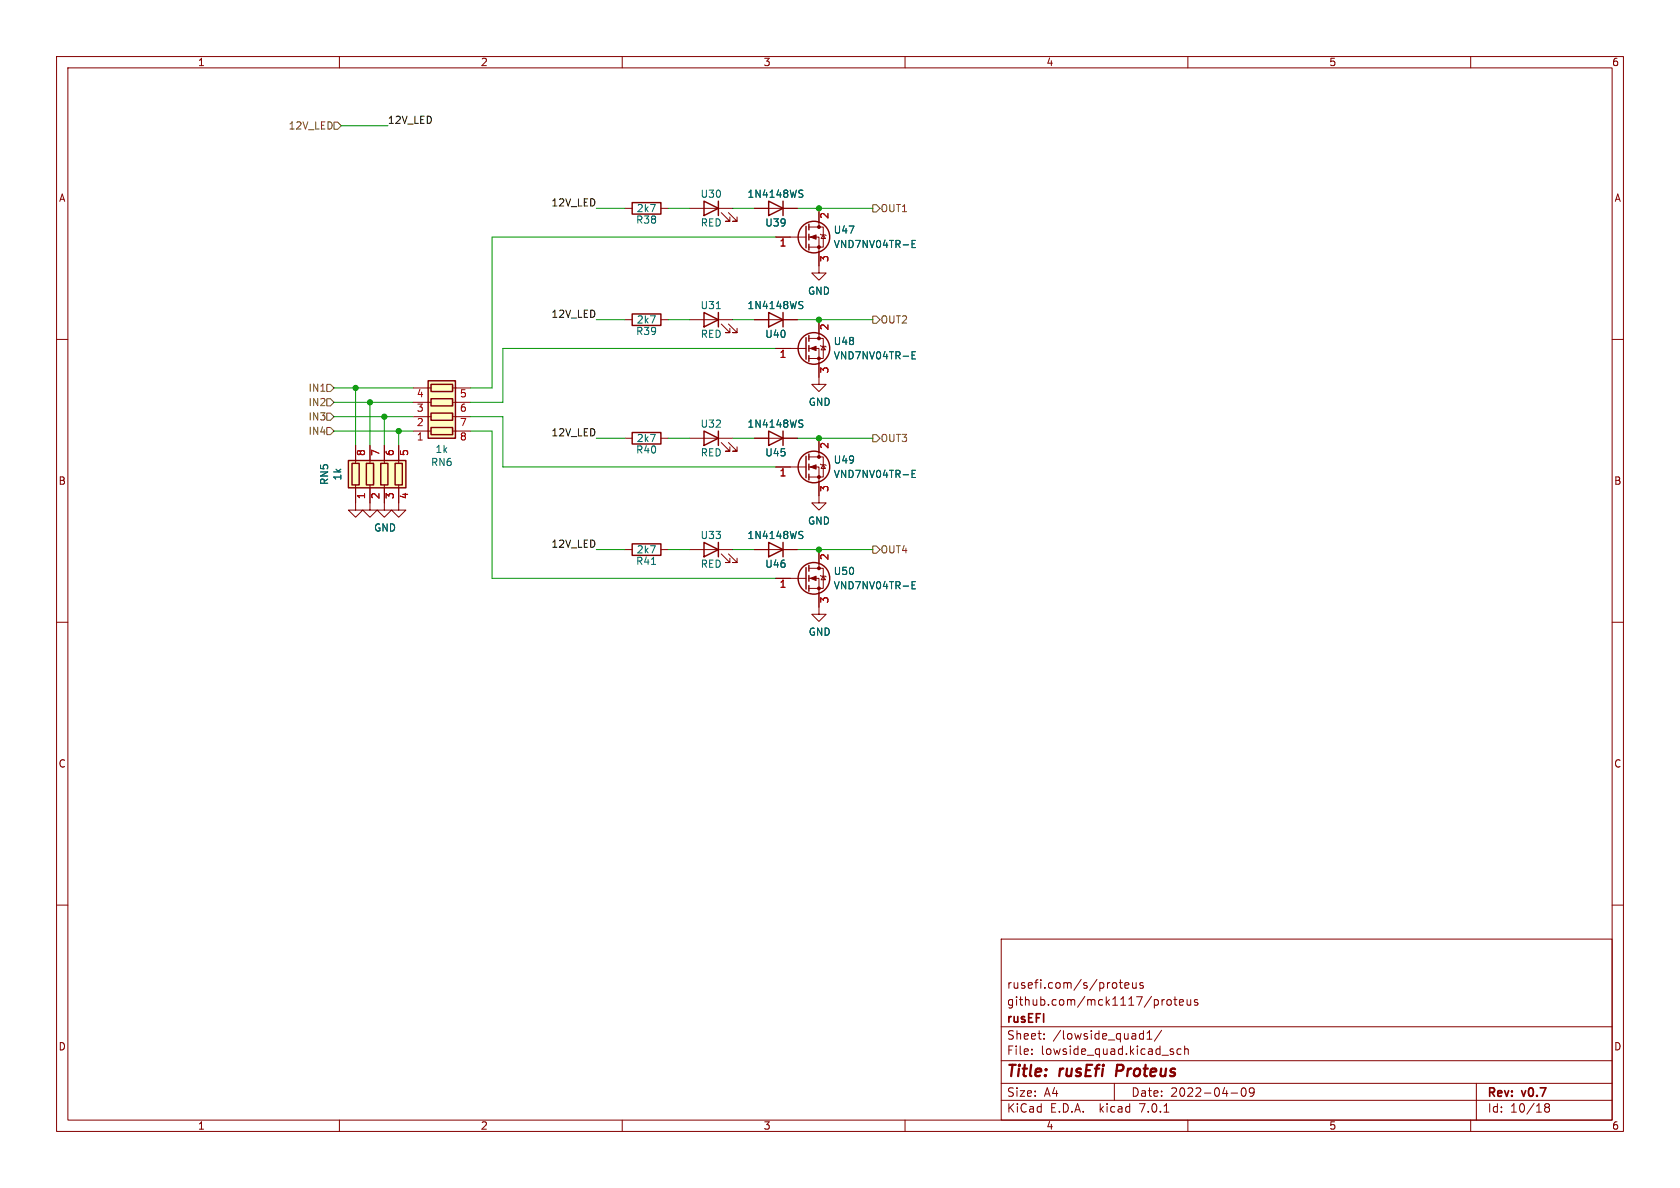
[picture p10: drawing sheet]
<svg xmlns="http://www.w3.org/2000/svg" width="297mm" height="210mm" viewBox="0 0 297 210" stroke-linecap="round" stroke-linejoin="round" font-family="sans-serif">
<g fill="none" stroke="#840000" stroke-width=".18">
<path d="M10 10h277v190h-277zM12 12h273v186h-273zM60 10v2M110 10v2M160 10v2M210 10v2M260 10v2M110.5 36.8h1.3M116.8 36.8h1.3M121.9 36.8h7.6M127.5 37.6l1.5 1.5h-.7h.7v-.7M128.8 37.6l1.5 1.5h-.8h.8v-.7"/>
<path d="M133.3 36.8h7.7M144.8 36.8v3.3M10 60h2M110.5 56.5h1.3M116.8 56.5h1.3M121.9 56.5h7.6M127.5 57.3l1.5 1.5h-.7h.7v-.8M128.8 57.3l1.5 1.5h-.8h.8v-.8M133.3 56.5h7.7M137.2 41.9h5.3M143 59.8h2.5v3.6h-2.5M143 41.9h1.8v6.4h1.2l-1.2 1.2-1.3-1.2h1.3"/>
<path d="M143 40.1h2.5v3.6h-2.5M144.8 56.5v3.3M145 41.4l.2 .1h.7l.1 .2M145.5 41.5l.4 .7h-.7zM285 60h2M62.9 78.7v3.2M65.4 78.7v3.2M67.9 78.7v3.2M70.5 78.7v3.2M73 76.2h3.2M73 73.7h3.2M73 71.1h3.2"/>
<path d="M73 68.6h3.2M80 76.2h3.2M80 73.7h3.2M80 71.1h3.2M80 68.6h3.2M110.5 77.5h1.3M116.8 77.5h1.3M121.9 77.5h7.6M127.5 78.2l1.5 1.6h-.7h.7v-.8M128.8 78.2l1.5 1.6h-.8h.8v-.8M133.3 77.5h7.7M137.2 61.6h5.3"/>
<path d="M143 61.6h1.8v6.3h1.2l-1.2 1.3-1.3-1.3h1.3M144.8 77.5v3.3M145 61.1l.2 .1h.7l.1 .1M145.5 61.2l.4 .6h-.7zM62.9 85.7v4.5h1.2l-1.2 1.2-1.3-1.2h1.3M65.4 85.7v4.5h1.3l-1.3 1.2-1.3-1.2h1.3M67.9 85.7v4.5h1.3l-1.3 1.2-1.2-1.2h1.2M70.5 85.7v4.5h1.3l-1.3 1.2-1.3-1.2h1.3M110.5 97.2h1.3M116.8 97.2h1.3M121.9 97.2h7.6M127.5 97.9l1.5 1.5h-.7h.7v-.7"/>
<path d="M128.8 97.9l1.5 1.5h-.8h.8v-.7M133.3 97.2h7.7M137.2 82.6h5.3M143 82.6h1.8v6.3h1.2l-1.2 1.3-1.3-1.3h1.3M143 80.8h2.5v3.5h-2.5M144.8 97.2v3.3M145 82l.2 .2h.7l.1 .1M145.5 82.2l.4 .6h-.7zM10 110h2M137.2 102.2h5.3M143 102.2h1.8v6.4h1.2l-1.2 1.3-1.3-1.3h1.3M143 100.5h2.5v3.5h-2.5"/>
<path d="M145 101.7l.2 .2h.7l.1 .1M145.5 101.9l.4 .6h-.7zM285 110h2M10 160h2M285 160h2M177 166h108v32h-108zM197.9 173.7h.5M198.1 173.2v1.3l.3 .2M198.9 174.2l.7-.1-.1-.3-.4-.1-.2 .2v.7h.6M200.2 173.7l.1 .9 .3 .1 .3-.1M200.9 173.7v1M202.1 173.8l-.4-.1-.2 .2 .1 .2 .5 .2v.3h-.6"/>
<path d="M205.9 176.7l-.3 .1-.2 .2M206.4 176.8l.2-.1 .4 .1 .1 .6-.2 .2-.3 .1-.2-.1zM207.5 176.7h.6M207.7 176.2v1.3l.4 .2M208.5 177.2l.7-.1-.1-.3-.4-.1-.2 .2 .1 .7h.5M209.9 176.7v.9l.4 .1 .2-.1M210.5 176.7v1M211.7 176.8l-.3-.1-.3 .2 .1 .2 .5 .2v.3h-.6M60 198v2M110 198v2M160 198v2M177 194.5h108"/>
<path d="M177 191.5h108M177 187.5h108M177 181.5h108M182.4 186.3v.1M182.4 185.5v.1M184.6 183.6v.1M184.6 182.8v.1M197 191.5v3M202 182.7l.1 .1M202.1 182.2v1.5M202.1 183.6l-.1 .1M202.8 183.7h.8"/>
<path d="M202.8 182.6l.4-.4v1.5M205.4 182.1l-1.3 2M205.8 196.6h.8M207.1 185.9l.3 .1 .1 .2-.2 .2h-.3M207.1 185.4l.3 .1M208.8 185.5l-.4-.1-.3 .3v.4l.1 .2h.6M209.4 185.5l.2-.1 .4 .1 .1 .9M209.4 184.9v1.5M210 198v2M217.6 193.2h1.2M219.6 192.4l.2-.1a.81 .81 0 0 1 .6 .6 .81 .81 0 0 1-.3 .8l-.2 .1a.81 .81 0 0 1-.6-.6 .81 .81 0 0 1 .3-.8zM221.7 192.9l-.3 .3h-.4l-.1-.3 .1-.5 .4-.1 .2 .1a.99 .99 0 0 1-.3 1.4h-.3"/>
<path d="M260 198v2M261 191.5v6.5M273.4 195.7l-.3 .3v.5l.3 .1 .4-.1 .1-.2v-.4l-.3-.2M273.4 195.7l-.3-.2 .3-.4 .4 .1 .1 .2-.3 .3M273.4 195.7h.2"/>
</g>
<g fill="none" stroke="#840000" stroke-width=".25">
<path d="M111.8 35.8h5v2h-5zM124.5 35.6l2.5 1.2-2.5 1.3zM127 35.6v2.5M135.9 35.6l2.5 1.2-2.5 1.3zM138.4 35.6v2.5M143 39.6v1M111.8 55.5h5v2h-5zM124.5 55.2l2.5 1.3-2.5 1.3zM127 55.2v2.6M135.9 55.2l2.5 1.3-2.5 1.3zM138.4 55.2v2.6M142.5 40v3.8"/>
<path d="M142.5 59.7v3.8M143 41.4v1M143 43.2v1M143 59.3v1M75.7 67.3h4.8v10.2h-4.8zM76.2 75.6h3.8v1.2h-3.8zM76.2 73h3.8v1.3h-3.8zM76.2 70.5h3.8v1.3h-3.8zM76.2 67.9h3.8v1.3h-3.8zM111.8 76.5h5v2h-5zM124.5 76.2l2.5 1.3-2.5 1.2zM127 76.2v2.5"/>
<path d="M135.9 76.2l2.5 1.3-2.5 1.2zM138.4 76.2v2.5M143 61.1v1M143 62.9v1M61.6 81.4h10.2v4.8h-10.2zM62.2 81.9h1.3v3.8h-1.3zM64.8 81.9h1.2v3.8h-1.2zM67.3 81.9h1.3v3.8h-1.3zM69.8 81.9h1.3v3.8h-1.3zM111.8 96.1h5v2.1h-5zM124.5 95.9l2.5 1.3-2.5 1.2zM127 95.9v2.5"/>
<path d="M135.9 95.9l2.5 1.3-2.5 1.2zM138.4 95.9v2.5M142.5 80.6v3.9M143 80.3v1M143 82v1.1M143 83.8v1M143 99.9v1.1M142.5 100.3v3.8M143 101.7v1M143 103.5v1"/>
<circle cx="143.9" cy="41.9" r="2.79"/>
<circle cx="143.9" cy="61.6" r="2.79"/>
<circle cx="143.9" cy="82.5" r="2.79"/>
<circle cx="143.9" cy="102.2" r="2.79"/>
</g>
<g fill="none" stroke="#006464" stroke-width=".18">
<path d="M141.5 34.2l.3 .1 .1 .3-.2 .3h-.3M141.5 33.6l.4 .1M126.6 54.6h.8M141.5 53.9l.3 .1 .1 .3-.2 .3h-.3M141.5 53.3l.4 .1M161.2 43.1h.5M161.8 42.5h-.6v1.3h.6M141.5 74.9l.3 .1 .1 .3-.2 .2h-.3M141.5 74.2l.4 .1M161.2 62.8h.5M161.8 62.2h-.6v1.3h.6M141.5 94.5l.3 .2 .1 .3-.2 .2h-.3"/>
<path d="M141.5 93.9l.4 .1M161.2 83.7h.5M161.8 83.1h-.6v1.3h.6M161.2 103.4h.5M161.8 102.8h-.6v1.3h.6"/>
</g>
<g fill="#ffffc2" stroke="#ffffc2" stroke-width=".18">
<path d="M75.7 67.3h4.8v10.2h-4.8z"/>
<path d="M61.6 81.4h10.2v4.8h-10.2z"/>
</g>
<g fill="#840000" stroke="#840000" stroke-width=".18">
<path d="M143.3 82.6l1-.4v.7z"/>
<path d="M143.3 61.6l1-.4v.8z"/>
<path d="M143.3 102.2l1-.3v.7z"/>
<path d="M143.3 41.9l1-.4v.8z"/>
<circle cx="144.8" cy="84.3" r=".25"/>
<circle cx="144.8" cy="80.8" r=".25"/>
<circle cx="144.8" cy="63.4" r=".25"/>
<circle cx="144.8" cy="59.8" r=".25"/>
<circle cx="144.8" cy="104" r=".25"/>
<circle cx="144.8" cy="100.5" r=".25"/>
<circle cx="144.8" cy="43.7" r=".25"/>
<circle cx="144.8" cy="40.1" r=".25"/>
</g>
<path d="M59.1 21.6h.6l.6 .6-.6 .7h-.6zM154.3 36.2h.6l.7 .6-.7 .7h-.6zM154.3 55.9h.6l.7 .6-.7 .7h-.6zM56.7 69.2h.7M57.8 70.5h.6l.7 .6-.7 .7h-.6zM57.8 75.6h.6l.7 .6-.7 .6h-.6zM57.8 73h.6l.7 .7-.7 .6h-.6zM57.8 67.9h.6l.7 .7-.7 .6h-.6zM154.3 76.8h.6l.7 .7-.7 .6h-.6zM154.3 96.5h.6l.7 .7-.7 .6h-.6z" fill="none" stroke="#725600" stroke-width=".18"/>
<g fill="none" stroke="#009600" stroke-width=".18">
<path d="M60.3 22.2h8.3M105.4 36.8h5.1M118.1 36.8h3.8M129.5 36.8h3.8M141 36.8h13.3M105.4 56.5h5.1M118.1 56.5h3.8M129.5 56.5h3.8M137.2 41.9h-50.2v26.7h-3.8M141 56.5h13.3M59.1 71.1h13.9M59.1 68.6h13.9"/>
<path d="M59.1 76.2h13.9M59.1 73.7h13.9M62.9 68.6v10.1M65.4 71.1v7.6M67.9 73.7v5M70.5 76.2v2.5M83.2 76.2h3.8v26h50.2M83.2 73.7h5.7v8.9h48.3M105.4 77.5h5.1M118.1 77.5h3.8M129.5 77.5h3.8M137.2 61.6h-48.3v9.5h-5.7"/>
<path d="M141 77.5h13.3M105.4 97.2h5.1M118.1 97.2h3.8M129.5 97.2h3.8M141 97.2h13.3"/>
</g>
<g fill="#009600" stroke="#009600" stroke-width=".18">
<circle cx="67.9" cy="73.7" r=".46"/>
<circle cx="70.5" cy="76.2" r=".46"/>
<circle cx="62.9" cy="68.6" r=".46"/>
<circle cx="65.4" cy="71.1" r=".46"/>
<circle cx="144.8" cy="77.5" r=".46"/>
<circle cx="144.8" cy="97.2" r=".46"/>
<circle cx="144.8" cy="36.8" r=".46"/>
<circle cx="144.8" cy="56.5" r=".46"/>
</g>
<g font-size="2.8" fill="#840000">
<text x="178" y="190.8">Title:</text>
<text x="187.4" y="190.8">rusEfi</text>
<text x="198" y="190.8">Proteus</text>
</g>
<g font-size="2.1" fill="#840000">
<text x="178" y="177.9">github.com/mck1117/proteus</text>
<text x="178" y="174.9">rusefi.com/s/proteus</text>
<text x="178" y="183.9">Sheet:</text>
<text x="178" y="181.1">rusEFI</text>
<text x="186.2" y="183.9">/lowside_quad1/</text>
<text x="178" y="186.6">File:</text>
<text x="184" y="186.6">lowside_quad.kicad_sch</text>
<text x="178" y="196.8">KiCad</text>
<text x="178" y="194">Size:</text>
<text x="184.6" y="194">A4</text>
<text x="185.7" y="196.8">E.D.A.</text>
<text x="194.4" y="196.8">kicad</text>
<text x="200" y="194">Date:</text>
<text x="201.5" y="196.8">7.0.1</text>
<text x="206.9" y="194">2022-04-09</text>
<text x="263" y="194.2">Rev:</text>
<text x="263" y="196.8">Id:</text>
<text x="267" y="196.8">10/18</text>
<text x="269.2" y="194.2">v0.7</text>
</g>
<g font-size="1.8" fill="#840000">
<text x="35" y="11.8">1</text>
<text x="85" y="11.8">2</text>
<text x="135" y="11.8">3</text>
<text x="185" y="11.8">4</text>
<text x="235" y="11.8">5</text>
<text x="285" y="11.8">6</text>
<text x="10.4" y="35.8">A</text>
<text x="285.4" y="35.8">A</text>
<text x="10.3" y="85.8">B</text>
<text x="285.3" y="85.8">B</text>
<text x="10.3" y="135.8">C</text>
<text x="285.3" y="135.8">C</text>
<text x="10.3" y="185.8">D</text>
<text x="285.3" y="185.8">D</text>
<text x="35" y="199.8">1</text>
<text x="85" y="199.8">2</text>
<text x="135" y="199.8">3</text>
<text x="185" y="199.8">4</text>
<text x="235" y="199.8">5</text>
<text x="285" y="199.8">6</text>
</g>
<g font-size="1.8" fill="#725600">
<text x="50.9" y="23.1">12V_LED</text>
<text x="155.7" y="37.7">OUT1</text>
<text x="155.7" y="57.3">OUT2</text>
<text x="54.4" y="71.9">IN2</text>
<text x="54.4" y="69.4">IN1</text>
<text x="54.4" y="77">IN4</text>
<text x="54.4" y="74.5">IN3</text>
<text x="155.7" y="78.3">OUT3</text>
<text x="155.7" y="98">OUT4</text>
</g>
<g font-size="1.8" fill="#0f0f0f">
<text x="68.6" y="22">12V_LED</text>
<text x="97.4" y="36.6">12V_LED</text>
<text x="97.4" y="56.3">12V_LED</text>
<text x="97.4" y="77.2">12V_LED</text>
<text x="97.4" y="96.9">12V_LED</text>
</g>
<g font-size="1.8" fill="#006464">
<text x="123.8" y="35.1">U30</text>
<text x="132.1" y="35.1">1N4148WS</text>
<text x="112.4" y="39.7">R38</text>
<text x="112.5" y="37.7">2k7</text>
<text x="123.8" y="40.2">RED</text>
<text x="135.2" y="40.2">U39</text>
<text x="147.3" y="41.5">U47</text>
<text x="147.3" y="44">VND7NV04TR-E</text>
<text x="142.8" y="52.3">GND</text>
<text x="112.4" y="59.4">R39</text>
<text x="112.5" y="57.3">2k7</text>
<text x="123.8" y="54.8">U31</text>
<text x="123.8" y="59.9">RED</text>
<text x="132.1" y="54.8">1N4148WS</text>
<text x="135.2" y="59.9">U40</text>
<text x="147.3" y="61.2">U48</text>
<text x="147.3" y="63.7">VND7NV04TR-E</text>
<text x="142.9" y="71.9">GND</text>
<text x="123.8" y="75.8">U32</text>
<text x="132.1" y="75.8">1N4148WS</text>
<text x="76.1" y="82.5">RN6</text>
<text x="76.9" y="80.2">1k</text>
<text x="112.4" y="80.3">R40</text>
<text x="112.5" y="78.3">2k7</text>
<text x="123.8" y="80.8">RED</text>
<text x="135.2" y="80.8">U45</text>
<text x="147.3" y="82.1">U49</text>
<text x="58.2" y="85.8" transform="rotate(-90 58.2 85.8)">RN5</text>
<text x="60.5" y="85" transform="rotate(-90 60.5 85)">1k</text>
<text x="147.3" y="84.6">VND7NV04TR-E</text>
<text x="66.1" y="94.1">GND</text>
<text x="123.8" y="95.4">U33</text>
<text x="132.1" y="95.4">1N4148WS</text>
<text x="142.8" y="92.9">GND</text>
<text x="112.4" y="100">R41</text>
<text x="112.5" y="98">2k7</text>
<text x="123.8" y="100.5">RED</text>
<text x="135.2" y="100.5">U46</text>
<text x="147.3" y="101.8">U50</text>
<text x="147.3" y="104.3">VND7NV04TR-E</text>
<text x="142.9" y="112.5">GND</text>
</g>
<g font-size="1.8" fill="#a90000">
<text x="146.7" y="38.8" transform="rotate(-90 146.7 38.8)">2</text>
<text x="137.8" y="43.8">1</text>
<text x="146.7" y="46.4" transform="rotate(-90 146.7 46.4)">3</text>
<text x="146.7" y="58.5" transform="rotate(-90 146.7 58.5)">2</text>
<text x="137.8" y="63.5">1</text>
<text x="73.6" y="70.5">4</text>
<text x="81.2" y="70.5">5</text>
<text x="146.7" y="66.1" transform="rotate(-90 146.7 66.1)">3</text>
<text x="73.6" y="75.6">2</text>
<text x="73.6" y="73">3</text>
<text x="81.2" y="73">6</text>
<text x="81.2" y="75.6">7</text>
<text x="64.8" y="80.7" transform="rotate(-90 64.8 80.7)">8</text>
<text x="67.3" y="80.7" transform="rotate(-90 67.3 80.7)">7</text>
<text x="69.8" y="80.7" transform="rotate(-90 69.8 80.7)">6</text>
<text x="72.4" y="80.7" transform="rotate(-90 72.4 80.7)">5</text>
<text x="73.6" y="78.1">1</text>
<text x="81.2" y="78.1">8</text>
<text x="146.7" y="79.4" transform="rotate(-90 146.7 79.4)">2</text>
<text x="64.8" y="88.3" transform="rotate(-90 64.8 88.3)">1</text>
<text x="67.3" y="88.3" transform="rotate(-90 67.3 88.3)">2</text>
<text x="69.8" y="88.3" transform="rotate(-90 69.8 88.3)">3</text>
<text x="72.4" y="88.3" transform="rotate(-90 72.4 88.3)">4</text>
<text x="137.8" y="84.5">1</text>
<text x="146.7" y="87" transform="rotate(-90 146.7 87)">3</text>
<text x="146.7" y="99.1" transform="rotate(-90 146.7 99.1)">2</text>
<text x="137.8" y="104.1">1</text>
<text x="146.7" y="106.7" transform="rotate(-90 146.7 106.7)">3</text>
</g>
</svg>
